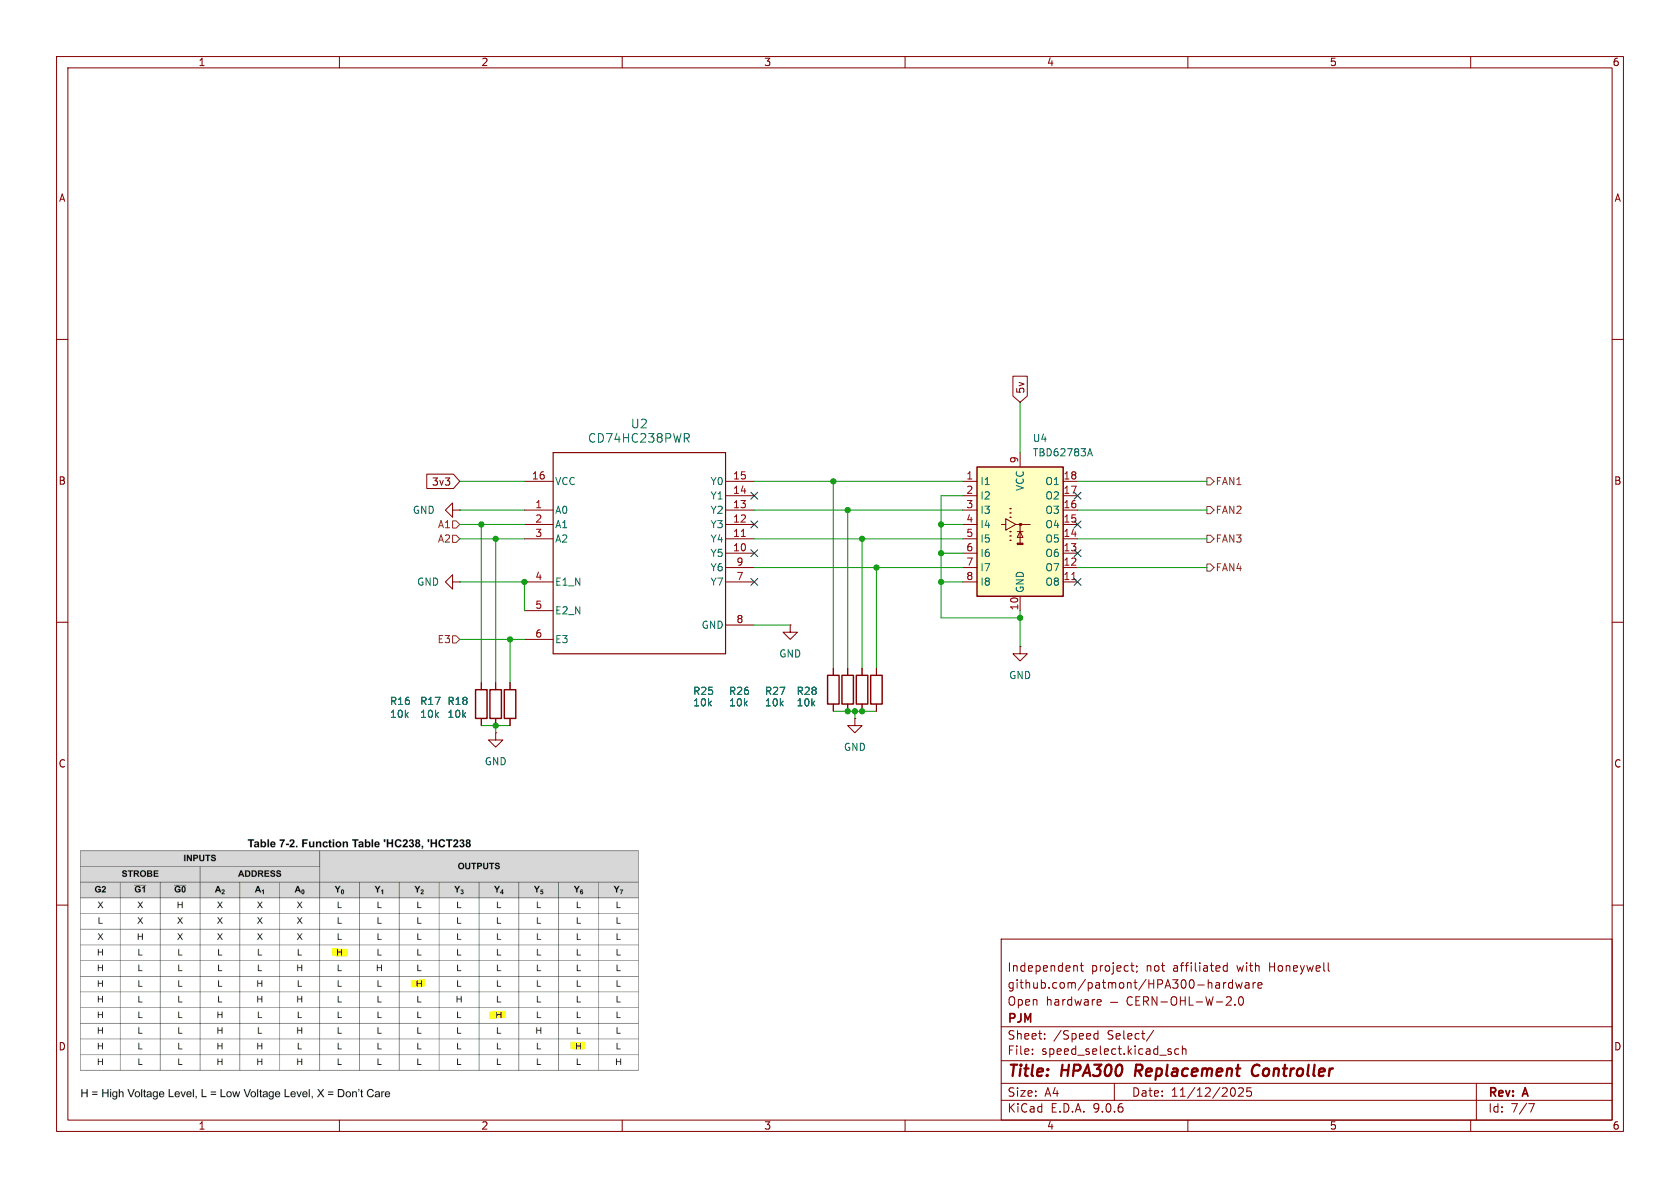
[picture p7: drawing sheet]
(kicad_sch
 (version 20250114)
 (generator "eeschema")
 (generator_version "9.0")
 (paper "A4")
 (title_block
  (title "HPA300 Replacement Controller")
  (date "11/12/2025")
  (rev "A")
  (company "PJM")
  (comment 1 "Open hardware — CERN-OHL-W-2.0")
  (comment 2 "github.com/patmont/HPA300-hardware")
  (comment 3 "Independent project; not affiliated with Honeywell"))
 (lib_symbols
  (symbol "0_74xx:CD74HC238PWR"
   (pin_names
    (offset 0.254)) (exclude_from_sim no) (in_bom yes) (on_board yes)
   (property "Reference" "U" (at 0 2.54 0) (effects (font (size 1.524 1.524))))
   (property "Value" "CD74HC238PWR" (at 0 0 0) (effects (font (size 1.524 1.524))))
   (property "Footprint" "PW0016A_N" (at 0 0 0) (effects (font (size 1.27 1.27)
    (italic yes)) (hide yes)))
   (property "Datasheet" "https://www.ti.com/lit/gpn/cd74hc238" (at 0 0 0) (effects (font (size 1.27 1.27)
    (italic yes)) (hide yes)))
   (property "Description" "" (at 0 0 0) (effects (font (size 1.27 1.27)) (hide yes)))
   (property "ki_locked" "" (at 0 0 0) (effects (font (size 1.27 1.27))))
   (symbol "CD74HC238PWR_0_1"
    (polyline (pts (xy -15.24 17.78) (xy -15.24 -17.78)) (stroke (width 0.2032) (type default)) (fill (type none)))
    (polyline (pts (xy -15.24 -17.78) (xy 15.24 -17.78)) (stroke (width 0.2032) (type default)) (fill (type none)))
    (polyline (pts (xy 15.24 17.78) (xy -15.24 17.78)) (stroke (width 0.2032) (type default)) (fill (type none)))
    (polyline (pts (xy 15.24 -17.78) (xy 15.24 17.78)) (stroke (width 0.2032) (type default)) (fill (type none)))
    (pin power_in line (at -20.32 12.7 0) (length 5.08) (name "VCC" (effects (font (size 1.27 1.27)))) (number "16" (effects (font (size 1.27 1.27)))))
    (pin input line (at -20.32 7.62 0) (length 5.08) (name "A0" (effects (font (size 1.27 1.27)))) (number "1" (effects (font (size 1.27 1.27)))))
    (pin input line (at -20.32 5.08 0) (length 5.08) (name "A1" (effects (font (size 1.27 1.27)))) (number "2" (effects (font (size 1.27 1.27)))))
    (pin input line (at -20.32 2.54 0) (length 5.08) (name "A2" (effects (font (size 1.27 1.27)))) (number "3" (effects (font (size 1.27 1.27)))))
    (pin input line (at -20.32 -5.08 0) (length 5.08) (name "E1_N" (effects (font (size 1.27 1.27)))) (number "4" (effects (font (size 1.27 1.27)))))
    (pin input line (at -20.32 -10.16 0) (length 5.08) (name "E2_N" (effects (font (size 1.27 1.27)))) (number "5" (effects (font (size 1.27 1.27)))))
    (pin input line (at -20.32 -15.24 0) (length 5.08) (name "E3" (effects (font (size 1.27 1.27)))) (number "6" (effects (font (size 1.27 1.27)))))
    (pin output line (at 20.32 12.7 180) (length 5.08) (name "Y0" (effects (font (size 1.27 1.27)))) (number "15" (effects (font (size 1.27 1.27)))))
    (pin output line (at 20.32 10.16 180) (length 5.08) (name "Y1" (effects (font (size 1.27 1.27)))) (number "14" (effects (font (size 1.27 1.27)))))
    (pin output line (at 20.32 7.62 180) (length 5.08) (name "Y2" (effects (font (size 1.27 1.27)))) (number "13" (effects (font (size 1.27 1.27)))))
    (pin output line (at 20.32 5.08 180) (length 5.08) (name "Y3" (effects (font (size 1.27 1.27)))) (number "12" (effects (font (size 1.27 1.27)))))
    (pin output line (at 20.32 2.54 180) (length 5.08) (name "Y4" (effects (font (size 1.27 1.27)))) (number "11" (effects (font (size 1.27 1.27)))))
    (pin output line (at 20.32 0 180) (length 5.08) (name "Y5" (effects (font (size 1.27 1.27)))) (number "10" (effects (font (size 1.27 1.27)))))
    (pin output line (at 20.32 -2.54 180) (length 5.08) (name "Y6" (effects (font (size 1.27 1.27)))) (number "9" (effects (font (size 1.27 1.27)))))
    (pin output line (at 20.32 -5.08 180) (length 5.08) (name "Y7" (effects (font (size 1.27 1.27)))) (number "7" (effects (font (size 1.27 1.27)))))
    (pin power_in line (at 20.32 -12.7 180) (length 5.08) (name "GND" (effects (font (size 1.27 1.27)))) (number "8" (effects (font (size 1.27 1.27))))))
   (embedded_fonts no))
  (symbol "Device:R"
   (pin_numbers (hide yes))
   (pin_names
    (offset 0)) (exclude_from_sim no) (in_bom yes) (on_board yes)
   (property "Reference" "R" (at 2.032 0 90) (effects (font (size 1.27 1.27))))
   (property "Value" "R" (at 0 0 90) (effects (font (size 1.27 1.27))))
   (property "Footprint" "" (at -1.778 0 90) (effects (font (size 1.27 1.27)) (hide yes)))
   (property "Datasheet" "~" (at 0 0 0) (effects (font (size 1.27 1.27)) (hide yes)))
   (property "Description" "Resistor" (at 0 0 0) (effects (font (size 1.27 1.27)) (hide yes)))
   (symbol "R_0_1"
    (rectangle (start -1.016 -2.54) (end 1.016 2.54) (stroke (width 0.254) (type default)) (fill (type none))))
   (symbol "R_1_1"
    (pin passive line (at 0 3.81 270) (length 1.27) (name "~" (effects (font (size 1.27 1.27)))) (number "1" (effects (font (size 1.27 1.27)))))
    (pin passive line (at 0 -3.81 90) (length 1.27) (name "~" (effects (font (size 1.27 1.27)))) (number "2" (effects (font (size 1.27 1.27))))))
   (embedded_fonts no))
  (symbol "Transistor_Array:TBD62783A" (exclude_from_sim no) (in_bom yes) (on_board yes)
   (property "Reference" "U" (at -7.62 11.43 0) (effects (font (size 1.27 1.27)) (justify left)))
   (property "Value" "TBD62783A" (at 1.27 11.43 0) (effects (font (size 1.27 1.27)) (justify left)))
   (property "Footprint" "" (at 0 -13.97 0) (effects (font (size 1.27 1.27)) (hide yes)))
   (property "Datasheet" "http://toshiba.semicon-storage.com/info/docget.jsp?did=30523&prodName=TBD62783APG" (at -7.62 10.16 0) (effects (font (size 1.27 1.27)) (hide yes)))
   (property "Description" "8-Channel Source Type Transistor Array, TTL and CMOS compatible, 500mA, 50V, DIP-18/SOP-18/SSOP-18/SOIC-18W" (at 0 0 0) (effects (font (size 1.27 1.27)) (hide yes)))
   (symbol "TBD62783A_0_1"
    (rectangle (start -7.62 10.16) (end 7.62 -12.7) (stroke (width 0.254) (type default)) (fill (type background)))
    (polyline (pts (xy -3.302 0) (xy -2.54 0) (xy -2.54 1.016) (xy -0.762 0) (xy -2.54 -1.016) (xy -2.54 0)) (stroke (width 0) (type default)) (fill (type none)))
    (polyline (pts (xy -1.778 2.794) (xy -1.778 2.794)) (stroke (width 0.254) (type default)) (fill (type none)))
    (polyline (pts (xy -1.778 2.032) (xy -1.778 2.032)) (stroke (width 0.254) (type default)) (fill (type none)))
    (polyline (pts (xy -1.778 1.27) (xy -1.778 1.27)) (stroke (width 0.254) (type default)) (fill (type none)))
    (polyline (pts (xy -1.778 -1.27) (xy -1.778 -1.27)) (stroke (width 0.254) (type default)) (fill (type none)))
    (polyline (pts (xy -1.778 -2.032) (xy -1.778 -2.032)) (stroke (width 0.254) (type default)) (fill (type none)))
    (polyline (pts (xy -1.778 -2.794) (xy -1.778 -2.794)) (stroke (width 0.254) (type default)) (fill (type none)))
    (polyline (pts (xy -0.762 0) (xy 1.778 0)) (stroke (width 0) (type default)) (fill (type none)))
    (polyline (pts (xy -0.508 -1.27) (xy 0.508 -1.27)) (stroke (width 0) (type default)) (fill (type none)))
    (rectangle (start -0.508 -3.302) (end 0.508 -3.556) (stroke (width 0) (type default)) (fill (type outline)))
    (polyline (pts (xy 0 0) (xy 0 0)) (stroke (width 0.508) (type default)) (fill (type none)))
    (polyline (pts (xy 0 0) (xy 0 -3.302)) (stroke (width 0) (type default)) (fill (type none)))
    (polyline (pts (xy 0 -1.27) (xy -0.508 -2.286) (xy 0.508 -2.286) (xy 0 -1.27)) (stroke (width 0) (type default)) (fill (type none))))
   (symbol "TBD62783A_1_1"
    (pin input line (at -10.16 7.62 0) (length 2.54) (name "I1" (effects (font (size 1.27 1.27)))) (number "1" (effects (font (size 1.27 1.27)))))
    (pin input line (at -10.16 5.08 0) (length 2.54) (name "I2" (effects (font (size 1.27 1.27)))) (number "2" (effects (font (size 1.27 1.27)))))
    (pin input line (at -10.16 2.54 0) (length 2.54) (name "I3" (effects (font (size 1.27 1.27)))) (number "3" (effects (font (size 1.27 1.27)))))
    (pin input line (at -10.16 0 0) (length 2.54) (name "I4" (effects (font (size 1.27 1.27)))) (number "4" (effects (font (size 1.27 1.27)))))
    (pin input line (at -10.16 -2.54 0) (length 2.54) (name "I5" (effects (font (size 1.27 1.27)))) (number "5" (effects (font (size 1.27 1.27)))))
    (pin input line (at -10.16 -5.08 0) (length 2.54) (name "I6" (effects (font (size 1.27 1.27)))) (number "6" (effects (font (size 1.27 1.27)))))
    (pin input line (at -10.16 -7.62 0) (length 2.54) (name "I7" (effects (font (size 1.27 1.27)))) (number "7" (effects (font (size 1.27 1.27)))))
    (pin input line (at -10.16 -10.16 0) (length 2.54) (name "I8" (effects (font (size 1.27 1.27)))) (number "8" (effects (font (size 1.27 1.27)))))
    (pin power_in line (at 0 12.7 270) (length 2.54) (name "VCC" (effects (font (size 1.27 1.27)))) (number "9" (effects (font (size 1.27 1.27)))))
    (pin power_in line (at 0 -15.24 90) (length 2.54) (name "GND" (effects (font (size 1.27 1.27)))) (number "10" (effects (font (size 1.27 1.27)))))
    (pin open_emitter line (at 10.16 7.62 180) (length 2.54) (name "O1" (effects (font (size 1.27 1.27)))) (number "18" (effects (font (size 1.27 1.27)))))
    (pin open_emitter line (at 10.16 5.08 180) (length 2.54) (name "O2" (effects (font (size 1.27 1.27)))) (number "17" (effects (font (size 1.27 1.27)))))
    (pin open_emitter line (at 10.16 2.54 180) (length 2.54) (name "O3" (effects (font (size 1.27 1.27)))) (number "16" (effects (font (size 1.27 1.27)))))
    (pin open_emitter line (at 10.16 0 180) (length 2.54) (name "O4" (effects (font (size 1.27 1.27)))) (number "15" (effects (font (size 1.27 1.27)))))
    (pin open_emitter line (at 10.16 -2.54 180) (length 2.54) (name "O5" (effects (font (size 1.27 1.27)))) (number "14" (effects (font (size 1.27 1.27)))))
    (pin open_emitter line (at 10.16 -5.08 180) (length 2.54) (name "O6" (effects (font (size 1.27 1.27)))) (number "13" (effects (font (size 1.27 1.27)))))
    (pin open_emitter line (at 10.16 -7.62 180) (length 2.54) (name "O7" (effects (font (size 1.27 1.27)))) (number "12" (effects (font (size 1.27 1.27)))))
    (pin open_emitter line (at 10.16 -10.16 180) (length 2.54) (name "O8" (effects (font (size 1.27 1.27)))) (number "11" (effects (font (size 1.27 1.27))))))
   (embedded_fonts no))
  (symbol "power:GND"
   (power)
   (pin_numbers (hide yes))
   (pin_names
    (offset 0) (hide yes)) (exclude_from_sim no) (in_bom yes) (on_board yes)
   (property "Reference" "#PWR" (at 0 -6.35 0) (effects (font (size 1.27 1.27)) (hide yes)))
   (property "Value" "GND" (at 0 -3.81 0) (effects (font (size 1.27 1.27))))
   (property "Footprint" "" (at 0 0 0) (effects (font (size 1.27 1.27)) (hide yes)))
   (property "Datasheet" "" (at 0 0 0) (effects (font (size 1.27 1.27)) (hide yes)))
   (property "Description" "Power symbol creates a global label with name \"GND\" , ground" (at 0 0 0) (effects (font (size 1.27 1.27)) (hide yes)))
   (symbol "GND_0_1"
    (polyline (pts (xy 0 0) (xy 0 -1.27) (xy 1.27 -1.27) (xy 0 -2.54) (xy -1.27 -1.27) (xy 0 -1.27)) (stroke (width 0) (type default)) (fill (type none))))
   (symbol "GND_1_1"
    (pin power_in line (at 0 0 270) (length 0) (name "~" (effects (font (size 1.27 1.27)))) (number "1" (effects (font (size 1.27 1.27))))))
   (embedded_fonts no)))
 (junction
  (at 87.63 128.27)
  (diameter 0)
  (color 0 0 0 0))
 (junction
  (at 152.4 125.73)
  (diameter 0)
  (color 0 0 0 0))
 (junction
  (at 92.71 102.87)
  (diameter 0)
  (color 0 0 0 0))
 (junction
  (at 87.63 95.25)
  (diameter 0)
  (color 0 0 0 0))
 (junction
  (at 180.34 109.22)
  (diameter 0)
  (color 0 0 0 0))
 (junction
  (at 149.86 90.17)
  (diameter 0)
  (color 0 0 0 0))
 (junction
  (at 166.37 102.87)
  (diameter 0)
  (color 0 0 0 0))
 (junction
  (at 149.86 125.73)
  (diameter 0)
  (color 0 0 0 0))
 (junction
  (at 85.09 92.71)
  (diameter 0)
  (color 0 0 0 0))
 (junction
  (at 147.32 85.09)
  (diameter 0)
  (color 0 0 0 0))
 (junction
  (at 166.37 97.79)
  (diameter 0)
  (color 0 0 0 0))
 (junction
  (at 166.37 92.71)
  (diameter 0)
  (color 0 0 0 0))
 (junction
  (at 152.4 95.25)
  (diameter 0)
  (color 0 0 0 0))
 (junction
  (at 90.17 113.03)
  (diameter 0)
  (color 0 0 0 0))
 (junction
  (at 154.94 100.33)
  (diameter 0)
  (color 0 0 0 0))
 (junction
  (at 151.13 125.73)
  (diameter 0)
  (color 0 0 0 0))
 (no_connect
  (at 190.5 97.79))
 (no_connect
  (at 133.35 92.71))
 (no_connect
  (at 133.35 102.87))
 (no_connect
  (at 133.35 87.63))
 (no_connect
  (at 190.5 102.87))
 (no_connect
  (at 190.5 92.71))
 (no_connect
  (at 133.35 97.79))
 (no_connect
  (at 190.5 87.63))
 (wire
  (pts (xy 151.13 125.73) (xy 152.4 125.73))
  (stroke (width 0) (type default)))
 (wire
  (pts (xy 133.35 100.33) (xy 154.94 100.33))
  (stroke (width 0) (type default)))
 (wire
  (pts (xy 190.5 95.25) (xy 213.36 95.25))
  (stroke (width 0) (type default)))
 (wire
  (pts (xy 180.34 107.95) (xy 180.34 109.22))
  (stroke (width 0) (type default)))
 (wire
  (pts (xy 147.32 85.09) (xy 170.18 85.09))
  (stroke (width 0) (type default)))
 (wire
  (pts (xy 152.4 95.25) (xy 170.18 95.25))
  (stroke (width 0) (type default)))
 (wire
  (pts (xy 90.17 113.03) (xy 92.71 113.03))
  (stroke (width 0) (type default)))
 (wire
  (pts (xy 87.63 95.25) (xy 87.63 120.65))
  (stroke (width 0) (type default)))
 (wire
  (pts (xy 166.37 102.87) (xy 170.18 102.87))
  (stroke (width 0) (type default)))
 (wire
  (pts (xy 154.94 100.33) (xy 154.94 118.11))
  (stroke (width 0) (type default)))
 (wire
  (pts (xy 133.35 90.17) (xy 149.86 90.17))
  (stroke (width 0) (type default)))
 (wire
  (pts (xy 147.32 85.09) (xy 147.32 118.11))
  (stroke (width 0) (type default)))
 (wire
  (pts (xy 133.35 95.25) (xy 152.4 95.25))
  (stroke (width 0) (type default)))
 (wire
  (pts (xy 81.28 95.25) (xy 87.63 95.25))
  (stroke (width 0) (type default)))
 (wire
  (pts (xy 180.34 109.22) (xy 180.34 114.3))
  (stroke (width 0) (type default)))
 (wire
  (pts (xy 166.37 97.79) (xy 166.37 102.87))
  (stroke (width 0) (type default)))
 (wire
  (pts (xy 139.7 110.49) (xy 133.35 110.49))
  (stroke (width 0) (type default)))
 (wire
  (pts (xy 149.86 90.17) (xy 170.18 90.17))
  (stroke (width 0) (type default)))
 (wire
  (pts (xy 85.09 92.71) (xy 92.71 92.71))
  (stroke (width 0) (type default)))
 (wire
  (pts (xy 85.09 128.27) (xy 87.63 128.27))
  (stroke (width 0) (type default)))
 (wire
  (pts (xy 152.4 95.25) (xy 152.4 118.11))
  (stroke (width 0) (type default)))
 (wire
  (pts (xy 81.28 113.03) (xy 90.17 113.03))
  (stroke (width 0) (type default)))
 (wire
  (pts (xy 87.63 128.27) (xy 87.63 129.54))
  (stroke (width 0) (type default)))
 (wire
  (pts (xy 190.5 90.17) (xy 213.36 90.17))
  (stroke (width 0) (type default)))
 (wire
  (pts (xy 152.4 125.73) (xy 154.94 125.73))
  (stroke (width 0) (type default)))
 (wire
  (pts (xy 147.32 125.73) (xy 149.86 125.73))
  (stroke (width 0) (type default)))
 (wire
  (pts (xy 190.5 100.33) (xy 213.36 100.33))
  (stroke (width 0) (type default)))
 (wire
  (pts (xy 166.37 87.63) (xy 166.37 92.71))
  (stroke (width 0) (type default)))
 (wire
  (pts (xy 87.63 95.25) (xy 92.71 95.25))
  (stroke (width 0) (type default)))
 (wire
  (pts (xy 154.94 100.33) (xy 170.18 100.33))
  (stroke (width 0) (type default)))
 (wire
  (pts (xy 149.86 90.17) (xy 149.86 118.11))
  (stroke (width 0) (type default)))
 (wire
  (pts (xy 190.5 85.09) (xy 213.36 85.09))
  (stroke (width 0) (type default)))
 (wire
  (pts (xy 166.37 102.87) (xy 166.37 109.22))
  (stroke (width 0) (type default)))
 (wire
  (pts (xy 149.86 125.73) (xy 151.13 125.73))
  (stroke (width 0) (type default)))
 (wire
  (pts (xy 166.37 109.22) (xy 180.34 109.22))
  (stroke (width 0) (type default)))
 (wire
  (pts (xy 90.17 113.03) (xy 90.17 120.65))
  (stroke (width 0) (type default)))
 (wire
  (pts (xy 151.13 125.73) (xy 151.13 127))
  (stroke (width 0) (type default)))
 (wire
  (pts (xy 92.71 102.87) (xy 92.71 107.95))
  (stroke (width 0) (type default)))
 (wire
  (pts (xy 166.37 92.71) (xy 170.18 92.71))
  (stroke (width 0) (type default)))
 (wire
  (pts (xy 81.28 85.09) (xy 92.71 85.09))
  (stroke (width 0) (type default)))
 (wire
  (pts (xy 166.37 92.71) (xy 166.37 97.79))
  (stroke (width 0) (type default)))
 (wire
  (pts (xy 166.37 97.79) (xy 170.18 97.79))
  (stroke (width 0) (type default)))
 (wire
  (pts (xy 85.09 92.71) (xy 85.09 120.65))
  (stroke (width 0) (type default)))
 (wire
  (pts (xy 81.28 90.17) (xy 92.71 90.17))
  (stroke (width 0) (type default)))
 (wire
  (pts (xy 170.18 87.63) (xy 166.37 87.63))
  (stroke (width 0) (type default)))
 (wire
  (pts (xy 81.28 102.87) (xy 92.71 102.87))
  (stroke (width 0) (type default)))
 (wire
  (pts (xy 180.34 71.12) (xy 180.34 80.01))
  (stroke (width 0) (type default)))
 (wire
  (pts (xy 81.28 92.71) (xy 85.09 92.71))
  (stroke (width 0) (type default)))
 (wire
  (pts (xy 133.35 85.09) (xy 147.32 85.09))
  (stroke (width 0) (type default)))
 (wire
  (pts (xy 87.63 128.27) (xy 90.17 128.27))
  (stroke (width 0) (type default)))
 (image
  (at 63.5 171.45)
  (scale 0.290641)
  (data))
 (global_label "5v"
  (shape input)
  (at 180.34 71.12 90)
  (fields_autoplaced yes)
  (effects (font (size 1.27 1.27)) (justify left))
  (property "Intersheetrefs" "${INTERSHEET_REFS}" (at 180.34 65.9577 90) (effects (font (size 1.27 1.27)) (justify left) (hide yes))))
 (global_label "3v3"
  (shape input)
  (at 81.28 85.09 180)
  (fields_autoplaced yes)
  (effects (font (size 1.27 1.27)) (justify right))
  (property "Intersheetrefs" "${INTERSHEET_REFS}" (at 74.9082 85.09 0) (effects (font (size 1.27 1.27)) (justify right) (hide yes))))
 (hierarchical_label "E3"
  (shape input)
  (at 81.28 113.03 180)
  (effects (font (size 1.27 1.27)) (justify right)))
 (hierarchical_label "A2"
  (shape input)
  (at 81.28 95.25 180)
  (effects (font (size 1.27 1.27)) (justify right)))
 (hierarchical_label "FAN4"
  (shape output)
  (at 213.36 100.33 0)
  (effects (font (size 1.27 1.27)) (justify left)))
 (hierarchical_label "FAN1"
  (shape output)
  (at 213.36 85.09 0)
  (effects (font (size 1.27 1.27)) (justify left)))
 (hierarchical_label "A1"
  (shape input)
  (at 81.28 92.71 180)
  (effects (font (size 1.27 1.27)) (justify right)))
 (hierarchical_label "FAN3"
  (shape output)
  (at 213.36 95.25 0)
  (effects (font (size 1.27 1.27)) (justify left)))
 (hierarchical_label "FAN2"
  (shape output)
  (at 213.36 90.17 0)
  (effects (font (size 1.27 1.27)) (justify left)))
 (symbol
  (lib_id "Transistor_Array:TBD62783A")
  (at 180.34 92.71 0)
  (unit 1)
  (exclude_from_sim no)
  (in_bom yes)
  (on_board yes)
  (dnp no)
  (fields_autoplaced yes)
  (property "Reference" "U4" (at 182.4833 77.47 0) (effects (font (size 1.27 1.27)) (justify left)))
  (property "Value" "TBD62783A" (at 182.4833 80.01 0) (effects (font (size 1.27 1.27)) (justify left)))
  (property "Footprint" "Package_SO:SSOP-18_4.4x6.5mm_P0.65mm" (at 180.34 106.68 0) (effects (font (size 1.27 1.27)) (hide yes)))
  (property "Datasheet" "http://toshiba.semicon-storage.com/info/docget.jsp?did=30523&prodName=TBD62783APG" (at 172.72 82.55 0) (effects (font (size 1.27 1.27)) (hide yes)))
  (property "Description" "8-Channel Source Type Transistor Array, TTL and CMOS compatible, 500mA, 50V, DIP-18/SOP-18/SSOP-18/SOIC-18W" (at 180.34 92.71 0) (effects (font (size 1.27 1.27)) (hide yes)))
  (property "Digikey" "TBD62783AFNG,EL" (at 180.34 92.71 0) (effects (font (size 1.27 1.27)) (hide yes)))
  (pin "1")
  (pin "5")
  (pin "7")
  (pin "4")
  (pin "9")
  (pin "14")
  (pin "11")
  (pin "17")
  (pin "16")
  (pin "15")
  (pin "13")
  (pin "3")
  (pin "10")
  (pin "12")
  (pin "6")
  (pin "8")
  (pin "2")
  (pin "18"))
 (symbol
  (lib_id "Device:R")
  (at 90.17 124.46 0)
  (unit 1)
  (exclude_from_sim no)
  (in_bom yes)
  (on_board yes)
  (dnp no)
  (property "Reference" "R18" (at 78.994 123.952 0) (effects (font (size 1.27 1.27)) (justify left)))
  (property "Value" "10k" (at 78.994 126.238 0) (effects (font (size 1.27 1.27)) (justify left)))
  (property "Footprint" "Resistor_SMD:R_0805_2012Metric" (at 88.392 124.46 90) (effects (font (size 1.27 1.27)) (hide yes)))
  (property "Datasheet" "~" (at 90.17 124.46 0) (effects (font (size 1.27 1.27)) (hide yes)))
  (property "Description" "Resistor" (at 90.17 124.46 0) (effects (font (size 1.27 1.27)) (hide yes)))
  (property "Digikey" "CRCW080510K0FKEA" (at 90.17 124.46 0) (effects (font (size 1.27 1.27)) (hide yes)))
  (pin "2")
  (pin "1"))
 (symbol
  (lib_id "power:GND")
  (at 81.28 90.17 270)
  (unit 1)
  (exclude_from_sim no)
  (in_bom yes)
  (on_board yes)
  (dnp no)
  (property "Reference" "#PWR011" (at 74.93 90.17 0) (effects (font (size 1.27 1.27)) (hide yes)))
  (property "Value" "GND" (at 76.962 90.17 90) (effects (font (size 1.27 1.27)) (justify right)))
  (property "Footprint" "" (at 81.28 90.17 0) (effects (font (size 1.27 1.27)) (hide yes)))
  (property "Datasheet" "" (at 81.28 90.17 0) (effects (font (size 1.27 1.27)) (hide yes)))
  (property "Description" "Power symbol creates a global label with name \"GND\" , ground" (at 81.28 90.17 0) (effects (font (size 1.27 1.27)) (hide yes)))
  (pin "1"))
 (symbol
  (lib_id "Device:R")
  (at 149.86 121.92 0)
  (unit 1)
  (exclude_from_sim no)
  (in_bom yes)
  (on_board yes)
  (dnp no)
  (property "Reference" "R26" (at 128.778 122.174 0) (effects (font (size 1.27 1.27)) (justify left)))
  (property "Value" "10k" (at 128.778 124.206 0) (effects (font (size 1.27 1.27)) (justify left)))
  (property "Footprint" "Resistor_SMD:R_0805_2012Metric" (at 148.082 121.92 90) (effects (font (size 1.27 1.27)) (hide yes)))
  (property "Datasheet" "~" (at 149.86 121.92 0) (effects (font (size 1.27 1.27)) (hide yes)))
  (property "Description" "Resistor" (at 149.86 121.92 0) (effects (font (size 1.27 1.27)) (hide yes)))
  (property "Digikey" "CRCW080510K0FKEA" (at 149.86 121.92 0) (effects (font (size 1.27 1.27)) (hide yes)))
  (pin "1")
  (pin "2"))
 (symbol
  (lib_id "power:GND")
  (at 81.28 102.87 270)
  (unit 1)
  (exclude_from_sim no)
  (in_bom yes)
  (on_board yes)
  (dnp no)
  (property "Reference" "#PWR013" (at 74.93 102.87 0) (effects (font (size 1.27 1.27)) (hide yes)))
  (property "Value" "GND" (at 77.724 102.87 90) (effects (font (size 1.27 1.27)) (justify right)))
  (property "Footprint" "" (at 81.28 102.87 0) (effects (font (size 1.27 1.27)) (hide yes)))
  (property "Datasheet" "" (at 81.28 102.87 0) (effects (font (size 1.27 1.27)) (hide yes)))
  (property "Description" "Power symbol creates a global label with name \"GND\" , ground" (at 81.28 102.87 0) (effects (font (size 1.27 1.27)) (hide yes)))
  (pin "1"))
 (symbol
  (lib_id "Device:R")
  (at 87.63 124.46 0)
  (unit 1)
  (exclude_from_sim no)
  (in_bom yes)
  (on_board yes)
  (dnp no)
  (property "Reference" "R17" (at 74.168 123.952 0) (effects (font (size 1.27 1.27)) (justify left)))
  (property "Value" "10k" (at 74.168 126.238 0) (effects (font (size 1.27 1.27)) (justify left)))
  (property "Footprint" "Resistor_SMD:R_0805_2012Metric" (at 85.852 124.46 90) (effects (font (size 1.27 1.27)) (hide yes)))
  (property "Datasheet" "~" (at 87.63 124.46 0) (effects (font (size 1.27 1.27)) (hide yes)))
  (property "Description" "Resistor" (at 87.63 124.46 0) (effects (font (size 1.27 1.27)) (hide yes)))
  (property "Digikey" "CRCW080510K0FKEA" (at 87.63 124.46 0) (effects (font (size 1.27 1.27)) (hide yes)))
  (pin "1")
  (pin "2"))
 (symbol
  (lib_id "power:GND")
  (at 180.34 114.3 0)
  (unit 1)
  (exclude_from_sim no)
  (in_bom yes)
  (on_board yes)
  (dnp no)
  (fields_autoplaced yes)
  (property "Reference" "#PWR015" (at 180.34 120.65 0) (effects (font (size 1.27 1.27)) (hide yes)))
  (property "Value" "GND" (at 180.34 119.38 0) (effects (font (size 1.27 1.27))))
  (property "Footprint" "" (at 180.34 114.3 0) (effects (font (size 1.27 1.27)) (hide yes)))
  (property "Datasheet" "" (at 180.34 114.3 0) (effects (font (size 1.27 1.27)) (hide yes)))
  (property "Description" "Power symbol creates a global label with name \"GND\" , ground" (at 180.34 114.3 0) (effects (font (size 1.27 1.27)) (hide yes)))
  (pin "1"))
 (symbol
  (lib_id "Device:R")
  (at 152.4 121.92 0)
  (unit 1)
  (exclude_from_sim no)
  (in_bom yes)
  (on_board yes)
  (dnp no)
  (property "Reference" "R27" (at 135.128 122.174 0) (effects (font (size 1.27 1.27)) (justify left)))
  (property "Value" "10k" (at 135.128 124.206 0) (effects (font (size 1.27 1.27)) (justify left)))
  (property "Footprint" "Resistor_SMD:R_0805_2012Metric" (at 150.622 121.92 90) (effects (font (size 1.27 1.27)) (hide yes)))
  (property "Datasheet" "~" (at 152.4 121.92 0) (effects (font (size 1.27 1.27)) (hide yes)))
  (property "Description" "Resistor" (at 152.4 121.92 0) (effects (font (size 1.27 1.27)) (hide yes)))
  (property "Digikey" "CRCW080510K0FKEA" (at 152.4 121.92 0) (effects (font (size 1.27 1.27)) (hide yes)))
  (pin "2")
  (pin "1"))
 (symbol
  (lib_id "Device:R")
  (at 85.09 124.46 0)
  (unit 1)
  (exclude_from_sim no)
  (in_bom yes)
  (on_board yes)
  (dnp no)
  (property "Reference" "R16" (at 68.834 123.952 0) (effects (font (size 1.27 1.27)) (justify left)))
  (property "Value" "10k" (at 68.834 126.238 0) (effects (font (size 1.27 1.27)) (justify left)))
  (property "Footprint" "Resistor_SMD:R_0805_2012Metric" (at 83.312 124.46 90) (effects (font (size 1.27 1.27)) (hide yes)))
  (property "Datasheet" "~" (at 85.09 124.46 0) (effects (font (size 1.27 1.27)) (hide yes)))
  (property "Description" "Resistor" (at 85.09 124.46 0) (effects (font (size 1.27 1.27)) (hide yes)))
  (property "Digikey" "CRCW080510K0FKEA" (at 85.09 124.46 0) (effects (font (size 1.27 1.27)) (hide yes)))
  (pin "1")
  (pin "2"))
 (symbol
  (lib_id "0_74xx:CD74HC238PWR")
  (at 113.03 97.79 0)
  (unit 1)
  (exclude_from_sim no)
  (in_bom yes)
  (on_board yes)
  (dnp no)
  (fields_autoplaced yes)
  (property "Reference" "U2" (at 113.03 74.93 0) (effects (font (size 1.524 1.524))))
  (property "Value" "CD74HC238PWR" (at 113.03 77.47 0) (effects (font (size 1.524 1.524))))
  (property "Footprint" "0_74xx:PW0016A_N" (at 113.03 97.79 0) (effects (font (size 1.27 1.27)
    (italic yes)) (hide yes)))
  (property "Datasheet" "https://www.ti.com/lit/gpn/cd74hc238" (at 113.03 97.79 0) (effects (font (size 1.27 1.27)
    (italic yes)) (hide yes)))
  (property "Description" "" (at 113.03 97.79 0) (effects (font (size 1.27 1.27)) (hide yes)))
  (property "Digikey" "CD74HC238PWR" (at 113.03 97.79 0) (effects (font (size 1.27 1.27)) (hide yes)))
  (pin "13")
  (pin "15")
  (pin "5")
  (pin "6")
  (pin "14")
  (pin "12")
  (pin "10")
  (pin "2")
  (pin "7")
  (pin "16")
  (pin "4")
  (pin "11")
  (pin "1")
  (pin "9")
  (pin "8")
  (pin "3"))
 (symbol
  (lib_id "power:GND")
  (at 87.63 129.54 0)
  (unit 1)
  (exclude_from_sim no)
  (in_bom yes)
  (on_board yes)
  (dnp no)
  (fields_autoplaced yes)
  (property "Reference" "#PWR018" (at 87.63 135.89 0) (effects (font (size 1.27 1.27)) (hide yes)))
  (property "Value" "GND" (at 87.63 134.62 0) (effects (font (size 1.27 1.27))))
  (property "Footprint" "" (at 87.63 129.54 0) (effects (font (size 1.27 1.27)) (hide yes)))
  (property "Datasheet" "" (at 87.63 129.54 0) (effects (font (size 1.27 1.27)) (hide yes)))
  (property "Description" "Power symbol creates a global label with name \"GND\" , ground" (at 87.63 129.54 0) (effects (font (size 1.27 1.27)) (hide yes)))
  (pin "1"))
 (symbol
  (lib_id "Device:R")
  (at 154.94 121.92 0)
  (unit 1)
  (exclude_from_sim no)
  (in_bom yes)
  (on_board yes)
  (dnp no)
  (property "Reference" "R28" (at 140.716 122.174 0) (effects (font (size 1.27 1.27)) (justify left)))
  (property "Value" "10k" (at 140.716 124.206 0) (effects (font (size 1.27 1.27)) (justify left)))
  (property "Footprint" "Resistor_SMD:R_0805_2012Metric" (at 153.162 121.92 90) (effects (font (size 1.27 1.27)) (hide yes)))
  (property "Datasheet" "~" (at 154.94 121.92 0) (effects (font (size 1.27 1.27)) (hide yes)))
  (property "Description" "Resistor" (at 154.94 121.92 0) (effects (font (size 1.27 1.27)) (hide yes)))
  (property "Digikey" "CRCW080510K0FKEA" (at 154.94 121.92 0) (effects (font (size 1.27 1.27)) (hide yes)))
  (pin "1")
  (pin "2"))
 (symbol
  (lib_id "Device:R")
  (at 147.32 121.92 0)
  (unit 1)
  (exclude_from_sim no)
  (in_bom yes)
  (on_board yes)
  (dnp no)
  (property "Reference" "R25" (at 122.428 122.174 0) (effects (font (size 1.27 1.27)) (justify left)))
  (property "Value" "10k" (at 122.428 124.206 0) (effects (font (size 1.27 1.27)) (justify left)))
  (property "Footprint" "Resistor_SMD:R_0805_2012Metric" (at 145.542 121.92 90) (effects (font (size 1.27 1.27)) (hide yes)))
  (property "Datasheet" "~" (at 147.32 121.92 0) (effects (font (size 1.27 1.27)) (hide yes)))
  (property "Description" "Resistor" (at 147.32 121.92 0) (effects (font (size 1.27 1.27)) (hide yes)))
  (property "Digikey" "CRCW080510K0FKEA" (at 147.32 121.92 0) (effects (font (size 1.27 1.27)) (hide yes)))
  (pin "1")
  (pin "2"))
 (symbol
  (lib_id "power:GND")
  (at 139.7 110.49 0)
  (unit 1)
  (exclude_from_sim no)
  (in_bom yes)
  (on_board yes)
  (dnp no)
  (fields_autoplaced yes)
  (property "Reference" "#PWR017" (at 139.7 116.84 0) (effects (font (size 1.27 1.27)) (hide yes)))
  (property "Value" "GND" (at 139.7 115.57 0) (effects (font (size 1.27 1.27))))
  (property "Footprint" "" (at 139.7 110.49 0) (effects (font (size 1.27 1.27)) (hide yes)))
  (property "Datasheet" "" (at 139.7 110.49 0) (effects (font (size 1.27 1.27)) (hide yes)))
  (property "Description" "Power symbol creates a global label with name \"GND\" , ground" (at 139.7 110.49 0) (effects (font (size 1.27 1.27)) (hide yes)))
  (pin "1"))
 (symbol
  (lib_id "power:GND")
  (at 151.13 127 0)
  (unit 1)
  (exclude_from_sim no)
  (in_bom yes)
  (on_board yes)
  (dnp no)
  (fields_autoplaced yes)
  (property "Reference" "#PWR025" (at 151.13 133.35 0) (effects (font (size 1.27 1.27)) (hide yes)))
  (property "Value" "GND" (at 151.13 132.08 0) (effects (font (size 1.27 1.27))))
  (property "Footprint" "" (at 151.13 127 0) (effects (font (size 1.27 1.27)) (hide yes)))
  (property "Datasheet" "" (at 151.13 127 0) (effects (font (size 1.27 1.27)) (hide yes)))
  (property "Description" "Power symbol creates a global label with name \"GND\" , ground" (at 151.13 127 0) (effects (font (size 1.27 1.27)) (hide yes)))
  (pin "1")))
